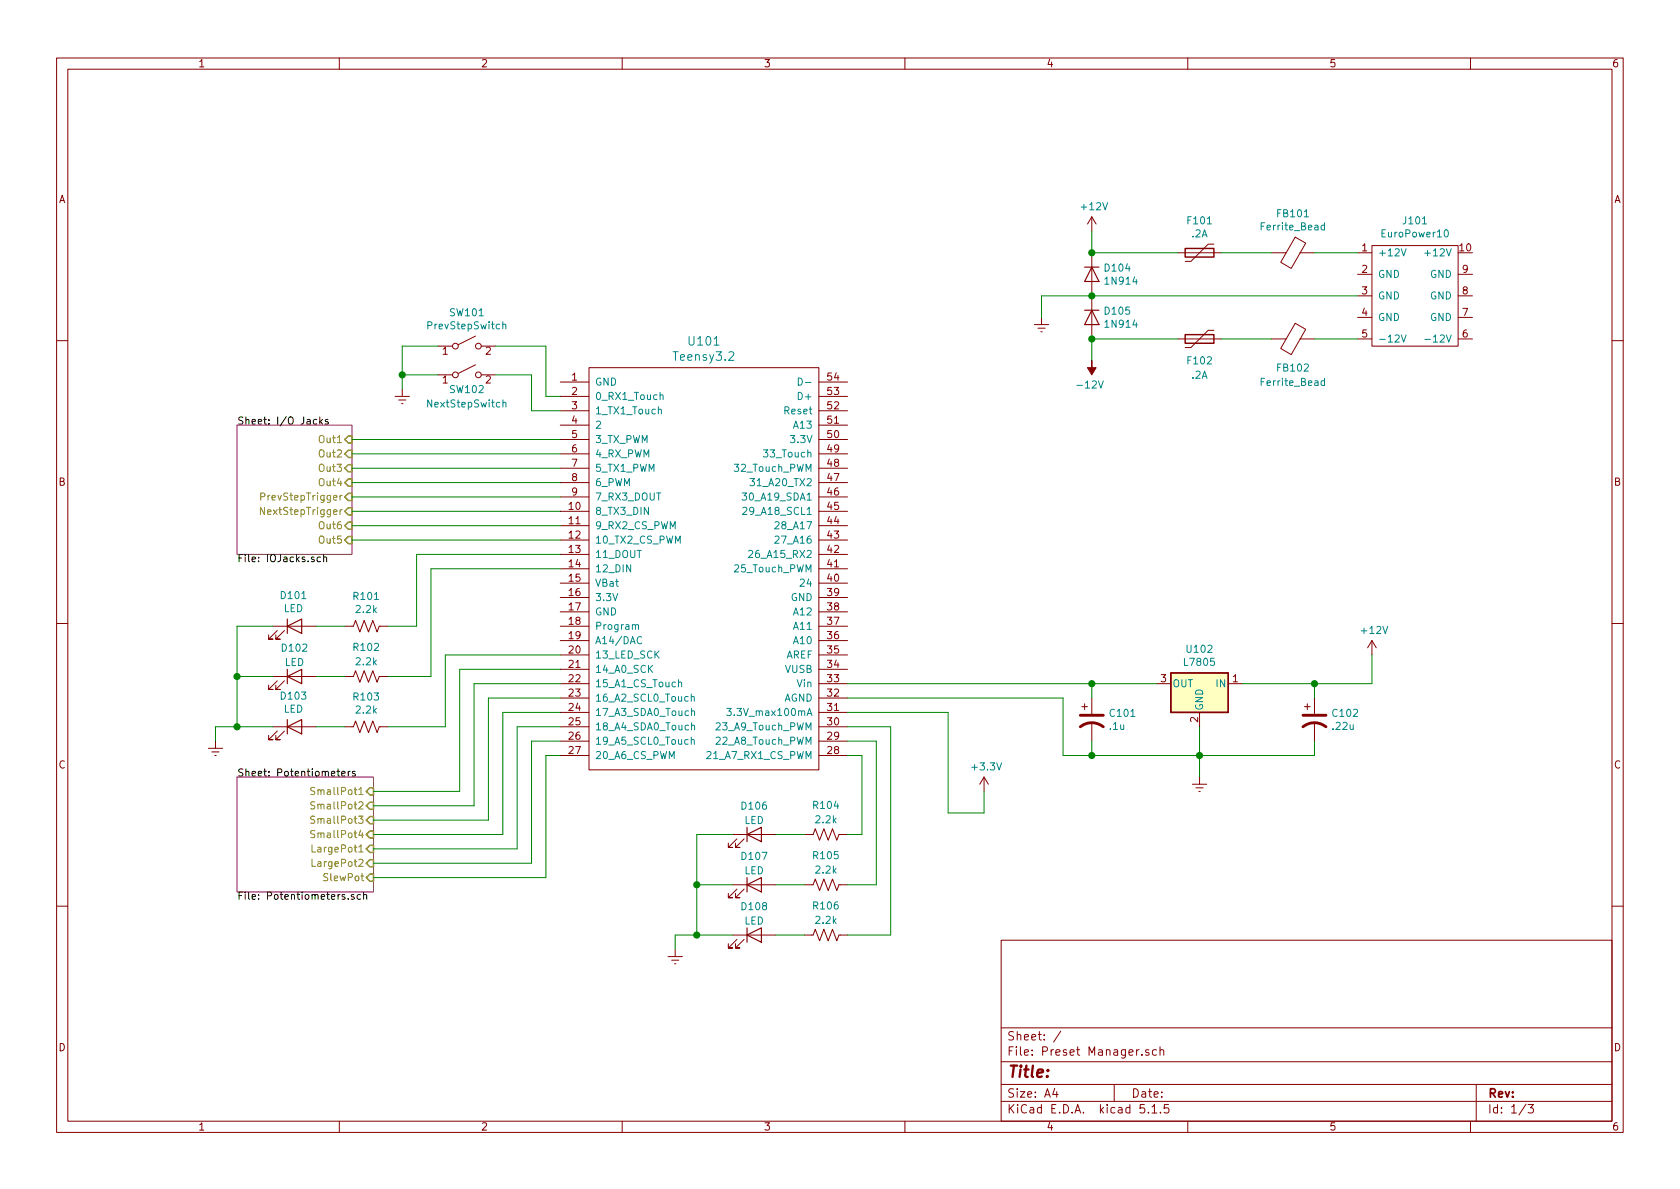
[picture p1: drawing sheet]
EESchema Schematic File Version 4
LIBS:Preset Manager-cache
EELAYER 30 0
EELAYER END
$Descr A4 11693 8268
encoding utf-8
Sheet 1 3
Title ""
Date ""
Rev ""
Comp ""
Comment1 ""
Comment2 ""
Comment3 ""
Comment4 ""
$EndDescr
$Comp
L Eurorack_Components:EuroPower10 J101
U 1 1
P 9850 2050
F 0 "J101" H 9850 2575 50  0000 C CNN
F 1 "EuroPower10" H 9850 2484 50  0000 C CNN
F 2 "" H 9850 2500 50  0001 C CNN
F 3 "" H 9850 2500 50  0001 C CNN
	1    9850 2050
	1    0    0    -1  
$EndComp
$Comp
L teensy:Teensy3.2 U101
U 1 1
P 4900 3950
F 0 "U101" H 4900 5537 60  0000 C CNN
F 1 "Teensy3.2" H 4900 5431 60  0000 C CNN
F 2 "" H 4900 3150 60  0000 C CNN
F 3 "" H 4900 3150 60  0000 C CNN
	1    4900 3950
	1    0    0    -1  
$EndComp
$Comp
L Device:Ferrite_Bead FB101
U 1 1
P 9000 1750
F 0 "FB101" V 8726 1750 50  0000 C CNN
F 1 "Ferrite_Bead" V 8817 1750 50  0000 C CNN
F 2 "" V 8930 1750 50  0001 C CNN
F 3 "~" H 9000 1750 50  0001 C CNN
	1    9000 1750
	0    1    1    0   
$EndComp
$Comp
L Device:Polyfuse F101
U 1 1
P 8350 1750
F 0 "F101" V 8125 1750 50  0000 C CNN
F 1 ".2A" V 8216 1750 50  0000 C CNN
F 2 "" H 8400 1550 50  0001 L CNN
F 3 "~" H 8350 1750 50  0001 C CNN
	1    8350 1750
	0    1    1    0   
$EndComp
$Comp
L Diode:1N914 D104
U 1 1
P 7600 1900
F 0 "D104" V 7554 1979 50  0000 L CNN
F 1 "1N914" V 7645 1979 50  0000 L CNN
F 2 "Diode_THT:D_DO-35_SOD27_P7.62mm_Horizontal" H 7600 1725 50  0001 C CNN
F 3 "http://www.vishay.com/docs/85622/1n914.pdf" H 7600 1900 50  0001 C CNN
	1    7600 1900
	0    1    1    0   
$EndComp
$Comp
L power:+12V #PWR0104
U 1 1
P 7600 1600
F 0 "#PWR0104" H 7600 1450 50  0001 C CNN
F 1 "+12V" H 7615 1773 50  0000 C CNN
F 2 "" H 7600 1600 50  0001 C CNN
F 3 "" H 7600 1600 50  0001 C CNN
	1    7600 1600
	1    0    0    -1  
$EndComp
$Comp
L power:-12V #PWR0105
U 1 1
P 7600 2500
F 0 "#PWR0105" H 7600 2600 50  0001 C CNN
F 1 "-12V" H 7615 2673 50  0000 C CNN
F 2 "" H 7600 2500 50  0001 C CNN
F 3 "" H 7600 2500 50  0001 C CNN
	1    7600 2500
	-1   0    0    1   
$EndComp
$Comp
L power:Earth #PWR0102
U 1 1
P 7250 2200
F 0 "#PWR0102" H 7250 1950 50  0001 C CNN
F 1 "Earth" H 7250 2050 50  0001 C CNN
F 2 "" H 7250 2200 50  0001 C CNN
F 3 "~" H 7250 2200 50  0001 C CNN
	1    7250 2200
	1    0    0    -1  
$EndComp
$Comp
L Diode:1N914 D105
U 1 1
P 7600 2200
F 0 "D105" V 7554 2279 50  0000 L CNN
F 1 "1N914" V 7645 2279 50  0000 L CNN
F 2 "Diode_THT:D_DO-35_SOD27_P7.62mm_Horizontal" H 7600 2025 50  0001 C CNN
F 3 "http://www.vishay.com/docs/85622/1n914.pdf" H 7600 2200 50  0001 C CNN
	1    7600 2200
	0    1    1    0   
$EndComp
$Comp
L Device:Ferrite_Bead FB102
U 1 1
P 9000 2350
F 0 "FB102" V 9200 2350 50  0000 C CNN
F 1 "Ferrite_Bead" V 9300 2350 50  0000 C CNN
F 2 "" V 8930 2350 50  0001 C CNN
F 3 "~" H 9000 2350 50  0001 C CNN
	1    9000 2350
	0    1    1    0   
$EndComp
Wire Wire Line
	7600 1750 8200 1750
Wire Wire Line
	8500 1750 8850 1750
Wire Wire Line
	8850 2350 8500 2350
Wire Wire Line
	8200 2350 7600 2350
Connection ~ 7600 2050
$Comp
L Device:Polyfuse F102
U 1 1
P 8350 2350
F 0 "F102" V 8500 2350 50  0000 C CNN
F 1 ".2A" V 8600 2350 50  0000 C CNN
F 2 "" H 8400 2150 50  0001 L CNN
F 3 "~" H 8350 2350 50  0001 C CNN
	1    8350 2350
	0    1    1    0   
$EndComp
Wire Wire Line
	7250 2200 7250 2050
Wire Wire Line
	7250 2050 7600 2050
Wire Wire Line
	7600 1600 7600 1750
Connection ~ 7600 1750
Wire Wire Line
	7600 2500 7600 2350
Connection ~ 7600 2350
Wire Wire Line
	9150 2350 9450 2350
Wire Wire Line
	9450 1750 9150 1750
Wire Wire Line
	9450 2050 7600 2050
$Comp
L Regulator_Linear:L7805 U102
U 1 1
P 8350 4750
F 0 "U102" H 8350 4992 50  0000 C CNN
F 1 "L7805" H 8350 4901 50  0000 C CNN
F 2 "" H 8375 4600 50  0001 L CIN
F 3 "http://www.st.com/content/ccc/resource/technical/document/datasheet/41/4f/b3/b0/12/d4/47/88/CD00000444.pdf/files/CD00000444.pdf/jcr:content/translations/en.CD00000444.pdf" H 8350 4700 50  0001 C CNN
	1    8350 4750
	-1   0    0    -1  
$EndComp
$Comp
L power:+12V #PWR0107
U 1 1
P 9550 4550
F 0 "#PWR0107" H 9550 4400 50  0001 C CNN
F 1 "+12V" H 9565 4723 50  0000 C CNN
F 2 "" H 9550 4550 50  0001 C CNN
F 3 "" H 9550 4550 50  0001 C CNN
	1    9550 4550
	1    0    0    -1  
$EndComp
$Comp
L power:Earth #PWR0106
U 1 1
P 8350 5400
F 0 "#PWR0106" H 8350 5150 50  0001 C CNN
F 1 "Earth" H 8350 5250 50  0001 C CNN
F 2 "" H 8350 5400 50  0001 C CNN
F 3 "~" H 8350 5400 50  0001 C CNN
	1    8350 5400
	1    0    0    -1  
$EndComp
$Comp
L Device:CP1 C102
U 1 1
P 9150 5000
F 0 "C102" H 9265 5046 50  0000 L CNN
F 1 ".22u" H 9265 4955 50  0000 L CNN
F 2 "" H 9150 5000 50  0001 C CNN
F 3 "~" H 9150 5000 50  0001 C CNN
	1    9150 5000
	1    0    0    -1  
$EndComp
$Comp
L Device:CP1 C101
U 1 1
P 7600 5000
F 0 "C101" H 7715 5046 50  0000 L CNN
F 1 ".1u" H 7715 4955 50  0000 L CNN
F 2 "" H 7600 5000 50  0001 C CNN
F 3 "~" H 7600 5000 50  0001 C CNN
	1    7600 5000
	1    0    0    -1  
$EndComp
Wire Wire Line
	8350 5050 8350 5250
Wire Wire Line
	7600 5150 7600 5250
Wire Wire Line
	7600 5250 8350 5250
Connection ~ 8350 5250
Wire Wire Line
	8350 5250 8350 5400
Wire Wire Line
	9150 5150 9150 5250
Wire Wire Line
	9150 5250 8350 5250
Wire Wire Line
	9150 4850 9150 4750
Wire Wire Line
	9150 4750 8650 4750
Wire Wire Line
	8050 4750 7600 4750
Wire Wire Line
	7600 4750 7600 4850
Wire Wire Line
	9550 4550 9550 4750
Wire Wire Line
	9550 4750 9150 4750
Connection ~ 9150 4750
Wire Wire Line
	5900 4750 7600 4750
Connection ~ 7600 4750
$Sheet
S 1650 5400 950  800 
U 5D9BCF98
F0 "Potentiometers" 50
F1 "Potentiometers.sch" 50
F2 "SmallPot1" I R 2600 5500 50 
F3 "SmallPot2" I R 2600 5600 50 
F4 "SmallPot3" I R 2600 5700 50 
F5 "SmallPot4" I R 2600 5800 50 
F6 "LargePot1" I R 2600 5900 50 
F7 "SlewPot" I R 2600 6100 50 
F8 "LargePot2" I R 2600 6000 50 
$EndSheet
$Comp
L Device:LED D101
U 1 1
P 2050 4350
F 0 "D101" H 2043 4566 50  0000 C CNN
F 1 "LED" H 2043 4475 50  0000 C CNN
F 2 "" H 2050 4350 50  0001 C CNN
F 3 "~" H 2050 4350 50  0001 C CNN
	1    2050 4350
	1    0    0    -1  
$EndComp
$Comp
L Device:R_US R101
U 1 1
P 2550 4350
F 0 "R101" V 2755 4350 50  0000 C CNN
F 1 "2.2k" V 2664 4350 50  0000 C CNN
F 2 "" V 2590 4340 50  0001 C CNN
F 3 "~" H 2550 4350 50  0001 C CNN
	1    2550 4350
	0    -1   -1   0   
$EndComp
Wire Wire Line
	2400 4350 2200 4350
$Comp
L Device:LED D102
U 1 1
P 2050 4700
F 0 "D102" H 2050 4900 50  0000 C CNN
F 1 "LED" H 2050 4800 50  0000 C CNN
F 2 "" H 2050 4700 50  0001 C CNN
F 3 "~" H 2050 4700 50  0001 C CNN
	1    2050 4700
	1    0    0    -1  
$EndComp
$Comp
L Device:R_US R102
U 1 1
P 2550 4700
F 0 "R102" V 2750 4700 50  0000 C CNN
F 1 "2.2k" V 2650 4700 50  0000 C CNN
F 2 "" V 2590 4690 50  0001 C CNN
F 3 "~" H 2550 4700 50  0001 C CNN
	1    2550 4700
	0    -1   -1   0   
$EndComp
Wire Wire Line
	2400 4700 2200 4700
$Comp
L power:Earth #PWR0101
U 1 1
P 1500 5150
F 0 "#PWR0101" H 1500 4900 50  0001 C CNN
F 1 "Earth" H 1500 5000 50  0001 C CNN
F 2 "" H 1500 5150 50  0001 C CNN
F 3 "~" H 1500 5150 50  0001 C CNN
	1    1500 5150
	1    0    0    -1  
$EndComp
Wire Wire Line
	1900 4350 1650 4350
Wire Wire Line
	1900 4700 1650 4700
$Comp
L Device:LED D103
U 1 1
P 2050 5050
F 0 "D103" H 2043 5266 50  0000 C CNN
F 1 "LED" H 2043 5175 50  0000 C CNN
F 2 "" H 2050 5050 50  0001 C CNN
F 3 "~" H 2050 5050 50  0001 C CNN
	1    2050 5050
	1    0    0    -1  
$EndComp
$Comp
L Device:R_US R103
U 1 1
P 2550 5050
F 0 "R103" V 2755 5050 50  0000 C CNN
F 1 "2.2k" V 2664 5050 50  0000 C CNN
F 2 "" V 2590 5040 50  0001 C CNN
F 3 "~" H 2550 5050 50  0001 C CNN
	1    2550 5050
	0    -1   -1   0   
$EndComp
Wire Wire Line
	2400 5050 2200 5050
Wire Wire Line
	1900 5050 1650 5050
Wire Wire Line
	5900 4850 7400 4850
Wire Wire Line
	7400 4850 7400 5250
Wire Wire Line
	7400 5250 7600 5250
Connection ~ 7600 5250
$Comp
L power:+3.3V #PWR0103
U 1 1
P 6850 5500
F 0 "#PWR0103" H 6850 5350 50  0001 C CNN
F 1 "+3.3V" H 6865 5673 50  0000 C CNN
F 2 "" H 6850 5500 50  0001 C CNN
F 3 "" H 6850 5500 50  0001 C CNN
	1    6850 5500
	1    0    0    -1  
$EndComp
Wire Wire Line
	5900 4950 6600 4950
Wire Wire Line
	6600 4950 6600 5650
Wire Wire Line
	6600 5650 6850 5650
Wire Wire Line
	6850 5650 6850 5500
Wire Wire Line
	1500 5150 1500 5050
Wire Wire Line
	1500 5050 1650 5050
Wire Wire Line
	3900 5250 3800 5250
Wire Wire Line
	3900 5150 3700 5150
Wire Wire Line
	3900 5050 3600 5050
Wire Wire Line
	3900 4950 3500 4950
Wire Wire Line
	3800 5250 3800 6100
Wire Wire Line
	3700 5150 3700 6000
Wire Wire Line
	3600 5050 3600 5900
Wire Wire Line
	3500 4950 3500 5800
Wire Wire Line
	3900 4850 3400 4850
Wire Wire Line
	3400 4850 3400 5700
Wire Wire Line
	3300 4750 3900 4750
Wire Wire Line
	3900 4650 3200 4650
Wire Wire Line
	3200 4650 3200 5500
$Sheet
S 1650 2950 800  900 
U 5DA6B546
F0 "I/O Jacks" 50
F1 "IOJacks.sch" 50
F2 "Out1" I R 2450 3050 50 
F3 "Out2" I R 2450 3150 50 
F4 "Out3" I R 2450 3250 50 
F5 "Out4" I R 2450 3350 50 
F6 "Out5" I R 2450 3750 50 
F7 "Out6" I R 2450 3650 50 
F8 "PrevStepTrigger" I R 2450 3450 50 
F9 "NextStepTrigger" I R 2450 3550 50 
$EndSheet
Connection ~ 1650 4700
Wire Wire Line
	1650 4700 1650 5050
Wire Wire Line
	1650 4350 1650 4700
Wire Wire Line
	2900 3850 2900 4350
Wire Wire Line
	2900 4350 2700 4350
Wire Wire Line
	2700 4700 3000 4700
Wire Wire Line
	3000 4700 3000 3950
Wire Wire Line
	3100 4550 3100 5050
Wire Wire Line
	3100 5050 2700 5050
Wire Wire Line
	2900 3850 3900 3850
Wire Wire Line
	3900 3950 3000 3950
Wire Wire Line
	3100 4550 3900 4550
$Comp
L Switch:SW_SPST SW101
U 1 1
P 3250 2400
F 0 "SW101" H 3250 2635 50  0000 C CNN
F 1 "PrevStepSwitch" H 3250 2544 50  0000 C CNN
F 2 "" H 3250 2400 50  0001 C CNN
F 3 "~" H 3250 2400 50  0001 C CNN
	1    3250 2400
	1    0    0    -1  
$EndComp
$Comp
L Switch:SW_SPST SW102
U 1 1
P 3250 2600
F 0 "SW102" H 3250 2500 50  0000 C CNN
F 1 "NextStepSwitch" H 3250 2400 50  0000 C CNN
F 2 "" H 3250 2600 50  0001 C CNN
F 3 "~" H 3250 2600 50  0001 C CNN
	1    3250 2600
	1    0    0    -1  
$EndComp
$Comp
L power:Earth #PWR0108
U 1 1
P 2800 2700
F 0 "#PWR0108" H 2800 2450 50  0001 C CNN
F 1 "Earth" H 2800 2550 50  0001 C CNN
F 2 "" H 2800 2700 50  0001 C CNN
F 3 "~" H 2800 2700 50  0001 C CNN
	1    2800 2700
	1    0    0    -1  
$EndComp
Wire Wire Line
	2800 2700 2800 2600
Wire Wire Line
	2800 2400 2800 2600
Connection ~ 2800 2600
Wire Wire Line
	3900 2850 3700 2850
Wire Wire Line
	3700 2850 3700 2600
Wire Wire Line
	3900 2750 3800 2750
Wire Wire Line
	3800 2750 3800 2400
Wire Wire Line
	3450 2600 3700 2600
Wire Wire Line
	3450 2400 3800 2400
Wire Wire Line
	2800 2600 3050 2600
Wire Wire Line
	2800 2400 3050 2400
$Comp
L Device:LED D107
U 1 1
P 5250 6150
F 0 "D107" H 5250 6350 50  0000 C CNN
F 1 "LED" H 5250 6250 50  0000 C CNN
F 2 "" H 5250 6150 50  0001 C CNN
F 3 "~" H 5250 6150 50  0001 C CNN
	1    5250 6150
	1    0    0    -1  
$EndComp
$Comp
L Device:R_US R105
U 1 1
P 5750 6150
F 0 "R105" V 5950 6150 50  0000 C CNN
F 1 "2.2k" V 5850 6150 50  0000 C CNN
F 2 "" V 5790 6140 50  0001 C CNN
F 3 "~" H 5750 6150 50  0001 C CNN
	1    5750 6150
	0    -1   -1   0   
$EndComp
Wire Wire Line
	5600 6150 5400 6150
Wire Wire Line
	5100 6150 4850 6150
Connection ~ 4850 6150
Wire Wire Line
	4850 5800 4850 6150
Wire Wire Line
	5900 6150 6100 6150
Wire Wire Line
	6100 5150 5900 5150
$Comp
L Device:LED D106
U 1 1
P 5250 5800
F 0 "D106" H 5250 6000 50  0000 C CNN
F 1 "LED" H 5250 5900 50  0000 C CNN
F 2 "" H 5250 5800 50  0001 C CNN
F 3 "~" H 5250 5800 50  0001 C CNN
	1    5250 5800
	1    0    0    -1  
$EndComp
$Comp
L Device:R_US R104
U 1 1
P 5750 5800
F 0 "R104" V 5950 5800 50  0000 C CNN
F 1 "2.2k" V 5850 5800 50  0000 C CNN
F 2 "" V 5790 5790 50  0001 C CNN
F 3 "~" H 5750 5800 50  0001 C CNN
	1    5750 5800
	0    -1   -1   0   
$EndComp
Wire Wire Line
	5600 5800 5400 5800
Wire Wire Line
	5100 5800 4850 5800
Wire Wire Line
	5900 5800 6000 5800
Wire Wire Line
	6000 5800 6000 5250
Wire Wire Line
	6000 5250 5900 5250
Wire Wire Line
	6100 5150 6100 6150
Wire Wire Line
	2450 3750 3900 3750
Wire Wire Line
	3900 3650 2450 3650
Wire Wire Line
	2450 3550 3900 3550
Wire Wire Line
	3900 3450 2450 3450
Wire Wire Line
	2450 3350 3900 3350
Wire Wire Line
	3900 3250 2450 3250
Wire Wire Line
	2450 3150 3900 3150
Wire Wire Line
	3900 3050 2450 3050
Wire Wire Line
	2600 5500 3200 5500
Wire Wire Line
	2600 5600 3300 5600
Wire Wire Line
	2600 5700 3400 5700
Wire Wire Line
	2600 5800 3500 5800
Wire Wire Line
	2600 5900 3600 5900
Wire Wire Line
	2600 6000 3700 6000
Wire Wire Line
	2600 6100 3800 6100
Wire Wire Line
	3300 5600 3300 4750
Connection ~ 1650 5050
$Comp
L Device:LED D108
U 1 1
P 5250 6500
F 0 "D108" H 5250 6700 50  0000 C CNN
F 1 "LED" H 5250 6600 50  0000 C CNN
F 2 "" H 5250 6500 50  0001 C CNN
F 3 "~" H 5250 6500 50  0001 C CNN
	1    5250 6500
	1    0    0    -1  
$EndComp
$Comp
L Device:R_US R106
U 1 1
P 5750 6500
F 0 "R106" V 5950 6500 50  0000 C CNN
F 1 "2.2k" V 5850 6500 50  0000 C CNN
F 2 "" V 5790 6490 50  0001 C CNN
F 3 "~" H 5750 6500 50  0001 C CNN
	1    5750 6500
	0    -1   -1   0   
$EndComp
Wire Wire Line
	5600 6500 5400 6500
$Comp
L power:Earth #PWR0109
U 1 1
P 4700 6600
F 0 "#PWR0109" H 4700 6350 50  0001 C CNN
F 1 "Earth" H 4700 6450 50  0001 C CNN
F 2 "" H 4700 6600 50  0001 C CNN
F 3 "~" H 4700 6600 50  0001 C CNN
	1    4700 6600
	1    0    0    -1  
$EndComp
Wire Wire Line
	5100 6500 4850 6500
Wire Wire Line
	4700 6600 4700 6500
Wire Wire Line
	4700 6500 4850 6500
Connection ~ 4850 6500
Wire Wire Line
	4850 6150 4850 6500
Wire Wire Line
	6200 6500 6200 5050
Wire Wire Line
	6200 5050 5900 5050
Wire Wire Line
	5900 6500 6200 6500
$EndSCHEMATC
